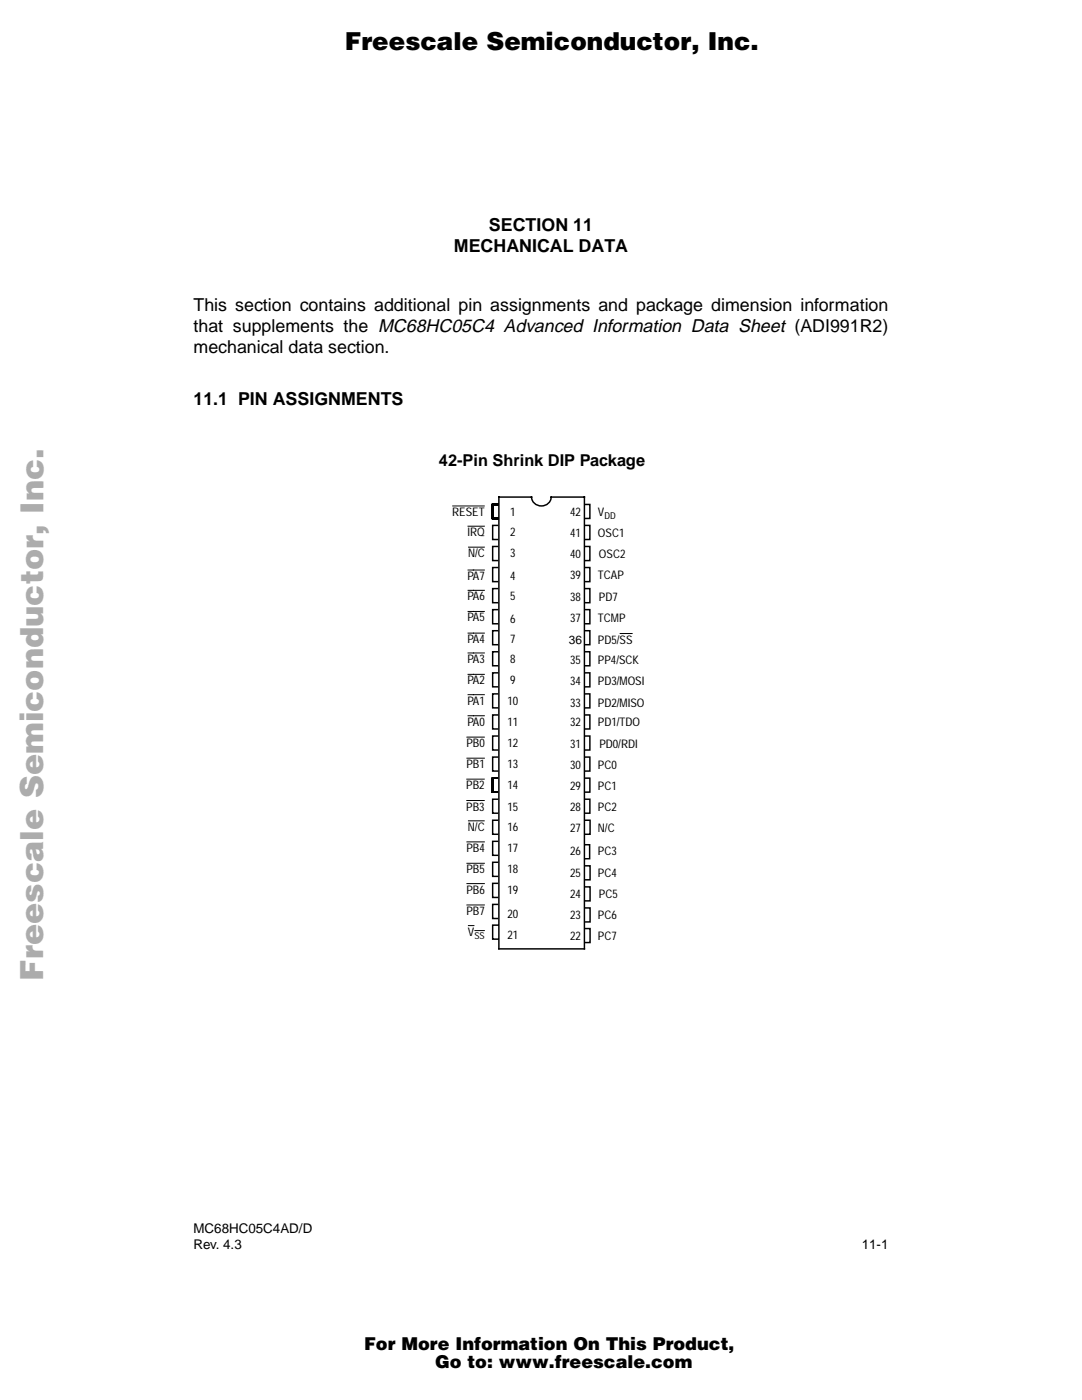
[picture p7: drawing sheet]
<svg xmlns="http://www.w3.org/2000/svg" width="216mm" height="279mm" viewBox="0 0 216 279" stroke-linecap="round" stroke-linejoin="round" font-family="sans-serif">
<g fill="none" stroke="#000" stroke-width=".3">
<path d="M99.5 99.2h6.6a1.96 1.96 0 0 0 1.9 1.8 1.96 1.96 0 0 0 2-1.8h6.6v90.2h-17.1zM99.3 100.7h-1v2.8h1M99.3 117.5h-1v2.8h1M99.3 113.3h-1v2.8h1M99.3 109.1h-1v2.8h1M99.3 104.9h-1v2.8h1M116.8 117.5h.9v2.8h-.9M116.8 113.3h.9v2.8h-.9M116.8 109.1h.9v2.8h-.9M116.8 104.9h.9v2.8h-.9M116.8 100.7h.9v2.8h-.9M99.3 138.5h-1v2.8h1"/>
<path d="M99.3 134.3h-1v2.8h1M99.3 130.1h-1v2.8h1M99.3 125.9h-1v2.8h1M99.3 121.7h-1v2.8h1M116.8 138.5h.9v2.8h-.9M116.8 134.3h.9v2.8h-.9M116.8 130.1h.9v2.8h-.9M116.8 125.9h.9v2.8h-.9M116.8 121.7h.9v2.8h-.9M98.3 155.3h1h-1v2.8h1h-1v-2.8h1h-1v2.8h1h-1v-2.8h1h-1v2.8h1h-1zM98.3 155.3h1h-1v2.8h1h-1v-2.8h1h-1v2.8h1h-1v-2.8h1h-1v2.8h1h-1v-2.8h1h-1v2.8h1h-1v-2.8h1h-1v2.8h1h-1zM99.3 151.1h-1v2.8h1"/>
<path d="M99.3 146.9h-1v2.8h1M99.3 142.7h-1v2.8h1M99.3 159.5h-1v2.8h1M99.3 155.3h-1v2.8h1M116.8 155.3h.9v2.8h-.9M116.8 151.1h.9v2.8h-.9M116.8 146.9h.9v2.8h-.9M116.8 142.7h.9v2.8h-.9M116.8 159.5h.9v2.8h-.9M99.3 163.7h-1v2.8h1M99.3 167.9h-1v2.8h1M99.3 172.1h-1v2.8h1"/>
<path d="M99.3 176.3h-1v2.8h1M116.7 168.6h1v2.8h-1M116.8 163.7h.9v2.8h-.9M116.8 172.8h.9v2.8h-.9M116.8 177h.9v2.8h-.9M99.3 180.5h-1v2.8h1M99.3 184.6h-1v2.8h1M116.8 181.2h.9v2.8h-.9M116.8 185.3h.9v2.8h-.9"/>
</g>
<g fill="#000" stroke="#000" stroke-width=".2">
<path d="M90.2 101h6.5zM93.3 105h3.4zM93.3 113.8h1.3zM93.3 117.8h1.3zM93.4 109.2h3.3zM94.4 113.8h2.3zM94.4 117.8h2.3zM93.3 122h1.3zM93.3 126.3h1.3zM93.3 130.3h1.3zM93.3 134.6h1.3zM93.3 138.6h1.3z"/>
<path d="M94.4 122h2.3zM94.4 126.3h2.3zM94.4 130.3h2.3zM94.4 134.6h2.3zM94.4 138.6h2.3zM123.6 126.4h2.6zM93 155.5h3.7zM93 159.8h3.7zM93.1 147.1h3.6zM93.1 151.3h3.6zM93.3 142.8h1.3zM94.4 142.8h2.3z"/>
<path d="M93.1 168h3.6zM93.1 172.3h3.6zM93.1 176.3h3.6zM93.4 163.8h3.3zM93.1 180.6h3.6zM93.4 184.7h1.3zM94.7 185.7h2z"/>
</g>
<text font-size="6.4" fill="#acacac" x="8.6" y="195.7" transform="rotate(-90 8.6 195.7)">Freescale Semiconductor, Inc...</text>
<text font-size="4.9" x="68.8" y="10.1">Freescale Semiconductor, Inc.</text>
<g font-size="3.6">
<text x="97.6" y="46.1">SECTION 11</text>
<text x="90.6" y="50.2">MECHANICAL DATA</text>
<text x="38.6" y="62.1">This section contains additional pin assignments and package dimension information</text>
<text x="38.6" y="66.2">that supplements the MC68HC05C4 Advanced Information Data Sheet (ADI991R2)</text>
<text x="38.6" y="70.4">mechanical data section.</text>
<text x="38.6" y="80.7">11.1 PIN ASSIGNMENTS</text>
</g>
<g font-size="3.5">
<text x="72.7" y="269.4">For More Information On This Product,</text>
<text x="86.8" y="272.9">Go to: www.freescale.com</text>
</g>
<text font-size="3.3" x="87.6" y="93.1">42-Pin Shrink DIP Package</text>
<g font-size="2.7">
<text x="38.6" y="246">MC68HC05C4AD/D</text>
<text x="38.6" y="249.3">Rev. 4.3</text>
<text x="172" y="249.3">11-1</text>
</g>
<g font-size="2.4">
<text x="90.2" y="103">RESET</text>
<text x="93.3" y="107">IRQ</text>
<text x="101.8" y="103">1</text>
<text x="101.8" y="107">2</text>
<text x="113.8" y="103">42</text>
<text x="113.8" y="107.2">41</text>
<text x="119.3" y="107.2">OSC1</text>
<text x="119.3" y="103">V</text>
<text x="93.4" y="111.2">N/C</text>
<text x="101.8" y="111.2">3</text>
<text x="113.8" y="111.3">40</text>
<text x="119.5" y="111.3">OSC2</text>
<text x="93.3" y="115.8">PA7</text>
<text x="93.3" y="119.8">PA6</text>
<text x="101.8" y="115.8">4</text>
<text x="101.8" y="119.8">5</text>
<text x="113.8" y="115.6">39</text>
<text x="113.8" y="119.9">38</text>
<text x="119.3" y="115.6">TCAP</text>
<text x="119.5" y="119.9">PD7</text>
<text x="93.3" y="124">PA5</text>
<text x="101.8" y="124.3">6</text>
<text x="113.8" y="124.2">37</text>
<text x="119.3" y="124.2">TCMP</text>
<text x="93.3" y="128.4">PA4</text>
<text x="101.8" y="128.4">7</text>
<text x="113.5" y="128.4">36</text>
<text x="119.3" y="128.4">PD5/SS</text>
<text x="93.3" y="132.3">PA3</text>
<text x="93.3" y="136.6">PA2</text>
<text x="101.8" y="132.3">8</text>
<text x="101.8" y="136.6">9</text>
<text x="113.8" y="132.4">35</text>
<text x="113.8" y="136.8">34</text>
<text x="119.3" y="132.4">PP4/SCK</text>
<text x="119.3" y="136.8">PD3/MOSI</text>
<text x="93.3" y="140.6">PA1</text>
<text x="101.3" y="140.6">10</text>
<text x="113.8" y="141">33</text>
<text x="119.3" y="141">PD2/MISO</text>
<text x="93.1" y="149.1">PB0</text>
<text x="93.3" y="144.8">PA0</text>
<text x="101.3" y="144.8">11</text>
<text x="101.3" y="149.1">12</text>
<text x="113.8" y="144.9">32</text>
<text x="113.8" y="149.2">31</text>
<text x="119.3" y="144.9">PD1/TDO</text>
<text x="119.6" y="149.2">PD0/RDI</text>
<text x="93.1" y="153.3">PB1</text>
<text x="101.3" y="153.3">13</text>
<text x="113.8" y="153.5">30</text>
<text x="119.3" y="153.5">PC0</text>
<text x="93" y="157.5">PB2</text>
<text x="93" y="161.8">PB3</text>
<text x="101.3" y="157.5">14</text>
<text x="101.3" y="161.8">15</text>
<text x="113.8" y="157.7">29</text>
<text x="113.8" y="161.9">28</text>
<text x="119.3" y="157.7">PC1</text>
<text x="119.3" y="161.9">PC2</text>
<text x="93.4" y="165.8">N/C</text>
<text x="101.3" y="165.8">16</text>
<text x="113.8" y="166.1">27</text>
<text x="119.3" y="166.1">N/C</text>
<text x="93.1" y="170">PB4</text>
<text x="101.3" y="170">17</text>
<text x="113.8" y="170.7">26</text>
<text x="119.3" y="170.7">PC3</text>
<text x="93.1" y="174.3">PB5</text>
<text x="93.1" y="178.3">PB6</text>
<text x="101.3" y="174.3">18</text>
<text x="101.3" y="178.3">19</text>
<text x="113.8" y="174.9">25</text>
<text x="113.8" y="179.2">24</text>
<text x="119.3" y="174.9">PC4</text>
<text x="119.5" y="179.2">PC5</text>
<text x="93.1" y="182.6">PB7</text>
<text x="101.3" y="183.2">20</text>
<text x="113.8" y="183.5">23</text>
<text x="119.3" y="183.5">PC6</text>
<text x="93.4" y="186.7">V</text>
<text x="101.3" y="187.3">21</text>
<text x="113.8" y="187.6">22</text>
<text x="119.3" y="187.6">PC7</text>
</g>
<g font-size="1.9">
<text x="120.6" y="103.6">DD</text>
<text x="94.7" y="187.3">SS</text>
</g>
</svg>
